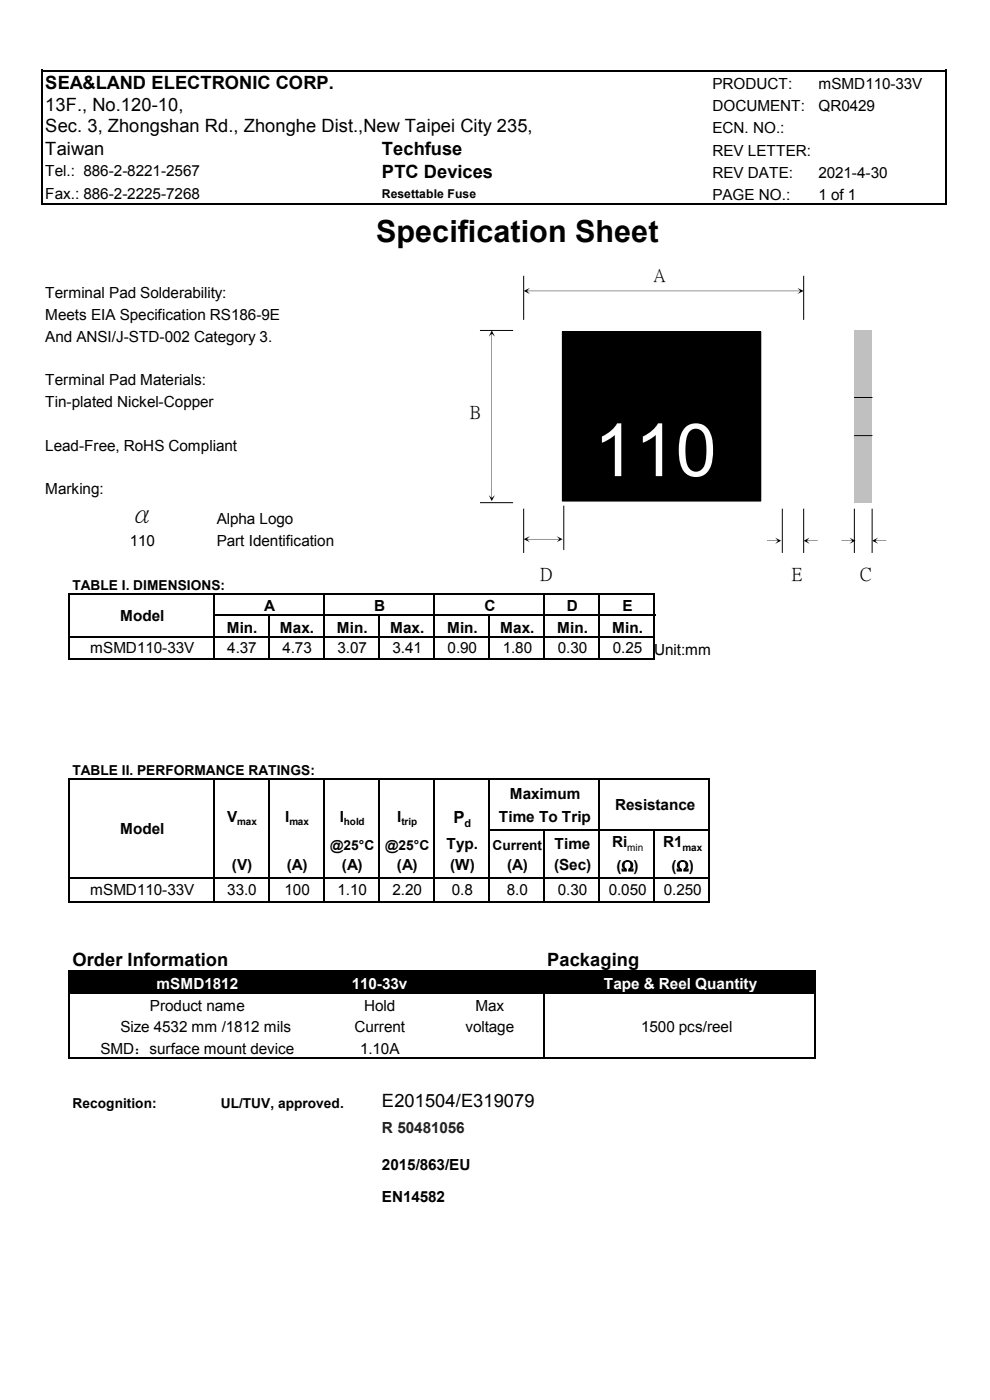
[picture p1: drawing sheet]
<svg xmlns="http://www.w3.org/2000/svg" width="210mm" height="297mm" viewBox="0 0 210 297" stroke-linecap="round" stroke-linejoin="round" font-family="sans-serif">
<g fill="#000">
<path d="M14.8 206.1h54.1v4.7h-54.1z" fill-rule="evenodd"/>
<path d="M68.8 206.1h23.4v4.7h-23.4z" fill-rule="evenodd"/>
<path d="M92.2 206.1h23.4v4.7h-23.4z" fill-rule="evenodd"/>
<path d="M115.5 206.1h57.6v4.7h-57.6z" fill-rule="evenodd"/>
</g>
<g fill="#fff">
<path d="M14.8 229.2h30.7v6.8h-30.7z" fill-rule="evenodd"/>
<path d="M45.4 229.2h11.8v6.8h-11.8z" fill-rule="evenodd"/>
<path d="M57.1 229.2h11.8v6.8h-11.8z" fill-rule="evenodd"/>
<path d="M68.8 229.2h11.8v6.8h-11.8z" fill-rule="evenodd"/>
<path d="M80.5 229.2h11.7v6.8h-11.7z" fill-rule="evenodd"/>
<path d="M92.2 229.2h11.7v6.8h-11.7z" fill-rule="evenodd"/>
<path d="M103.8 229.2h11.8v6.8h-11.8z" fill-rule="evenodd"/>
<path d="M115.5 229.2h11.8v6.8h-11.8z" fill-rule="evenodd"/>
<path d="M127.2 229.2h11.8v6.8h-11.8z" fill-rule="evenodd"/>
<path d="M14.8 235.9h30.7v6.8h-30.7z" fill-rule="evenodd"/>
<path d="M45.4 235.9h11.8v6.8h-11.8z" fill-rule="evenodd"/>
<path d="M57.1 235.9h11.8v6.8h-11.8z" fill-rule="evenodd"/>
<path d="M68.8 235.9h11.8v6.8h-11.8z" fill-rule="evenodd"/>
<path d="M80.5 235.9h11.7v6.8h-11.7z" fill-rule="evenodd"/>
<path d="M92.2 235.9h11.7v6.8h-11.7z" fill-rule="evenodd"/>
<path d="M103.8 235.9h11.8v6.8h-11.8z" fill-rule="evenodd"/>
<path d="M115.5 235.9h11.8v6.8h-11.8z" fill-rule="evenodd"/>
<path d="M127.2 235.9h11.8v6.8h-11.8z" fill-rule="evenodd"/>
<path d="M14.8 242.6h30.7v6.7h-30.7z" fill-rule="evenodd"/>
<path d="M45.4 242.6h11.8v6.7h-11.8z" fill-rule="evenodd"/>
<path d="M57.1 242.6h11.8v6.7h-11.8z" fill-rule="evenodd"/>
<path d="M68.8 242.6h11.8v6.7h-11.8z" fill-rule="evenodd"/>
<path d="M80.5 242.6h11.7v6.7h-11.7z" fill-rule="evenodd"/>
<path d="M92.2 242.6h11.7v6.7h-11.7z" fill-rule="evenodd"/>
<path d="M103.8 242.6h11.8v6.7h-11.8z" fill-rule="evenodd"/>
<path d="M115.5 242.6h11.8v6.7h-11.8z" fill-rule="evenodd"/>
<path d="M127.2 242.6h11.8v6.7h-11.8z" fill-rule="evenodd"/>
<path d="M14.8 249.3h30.7v6.7h-30.7z" fill-rule="evenodd"/>
<path d="M45.4 249.3h11.8v6.7h-11.8z" fill-rule="evenodd"/>
<path d="M57.1 249.3h11.8v6.7h-11.8z" fill-rule="evenodd"/>
<path d="M68.8 249.3h11.8v6.7h-11.8z" fill-rule="evenodd"/>
<path d="M80.5 249.3h11.7v6.7h-11.7z" fill-rule="evenodd"/>
<path d="M92.2 249.3h11.7v6.7h-11.7z" fill-rule="evenodd"/>
<path d="M103.8 249.3h11.8v6.7h-11.8z" fill-rule="evenodd"/>
<path d="M115.5 249.3h11.8v6.7h-11.8z" fill-rule="evenodd"/>
<path d="M127.2 249.3h11.8v6.7h-11.8z" fill-rule="evenodd"/>
<path d="M14.8 255.9h30.7v4.7h-30.7z" fill-rule="evenodd"/>
<path d="M45.4 255.9h11.8v4.7h-11.8z" fill-rule="evenodd"/>
<path d="M57.1 255.9h11.8v4.7h-11.8z" fill-rule="evenodd"/>
<path d="M68.8 255.9h11.8v4.7h-11.8z" fill-rule="evenodd"/>
<path d="M80.5 255.9h11.7v4.7h-11.7z" fill-rule="evenodd"/>
<path d="M92.2 255.9h11.7v4.7h-11.7z" fill-rule="evenodd"/>
<path d="M103.8 255.9h11.8v4.7h-11.8z" fill-rule="evenodd"/>
<path d="M115.5 255.9h11.8v4.7h-11.8z" fill-rule="evenodd"/>
<path d="M127.2 255.9h11.8v4.7h-11.8z" fill-rule="evenodd"/>
</g>
<g fill="none" stroke="#000" stroke-width=".34">
<path d="M8.8 15h192M9 14.8v28.7M200.6 14.8v28.7M8.8 43.3h192M14.5 125.9h124.5M14.5 135.2h124.5M14.5 139.8h124.5M14.7 125.8v14.2M45.2 130.6h93.8M45.3 125.8v14.2M57 130.4v9.6M68.7 125.8v14.2"/>
<path d="M80.4 130.4v9.6M92.1 125.8v14.2M103.8 130.4v9.6M115.4 125.8v14.2M127.1 125.8v14.2M138.8 125.8v14.2M14.5 165.2h136.2M14.7 165.1v26.3M45.3 165.1v26.3M57 165.1v26.3M68.7 165.1v26.3M80.4 165.1v26.3"/>
<path d="M92.1 165.1v26.3M103.6 176h47.1M103.8 165.1v26.3M115.4 175.9v15.5M127.1 165.1v26.3M138.8 175.9v15.5M150.5 165.1v26.3M14.5 186.2h136.2M14.5 191.3h136.2M14.5 206h158.6M14.5 210.7h158.6M14.7 205.9v18.8"/>
<path d="M115.4 205.9v18.8M172.9 205.9v18.8M14.5 224.5h158.6"/>
</g>
<path d="M111 70.1h59.4v36.2h-59.4z" fill-rule="evenodd" fill="#fff"/>
<path d="M111.1 58.5v9.4M170.5 58.5v9.4M101.8 70.1h7M101.8 106.6h7M111.1 107.9v9.4M119.6 107.3v9.4M165.9 107.9v9.4M170.5 107.9v9.4M185 107.9v9.4" fill="none" stroke="#000" stroke-width=".21"/>
<g fill="#000">
<path d="M104.3 70.1l.7 1.3-.7-.6-.6 .6zM103.7 105l.6 .7 .7-.7-.7 1.3zM104.3 70.8l.1 34.9z"/>
<path d="M111.1 61.7l1.3-.6-.6 .6 .6 .7zM169.2 61.1l1.3 .6-1.3 .7 .6-.7zM111.8 61.7l58 .1z"/>
<path d="M111.1 114.4l1.3-.7-.6 .7 .6 .6zM118.1 113.7l1.2 .7-1.2 .6 .6-.6zM111.8 114.3l6.9 .1z"/>
<path d="M170.5 114.7l1.2-.7-.6 .7 .6 .7zM171.1 114.7l2.4 .1z"/>
</g>
<path d="M181.2 70.1h3.8v36.5h-3.8z" fill-rule="evenodd" fill="#c0c0c0"/>
<path d="M119.3 70.4h42.1v35.9h-42.1zM181.2 84.3h3.8M181.2 92.4h3.8M181.2 107.9v9.4" fill="none" stroke="#000" stroke-width=".21"/>
<g fill="#000">
<path d="M164.4 114l1.3 .7-1.3 .7 .7-.7zM162.7 114.7l2.4 .1z"/>
<path d="M180.2 114l1.3 .7-1.3 .7 .6-.7zM178.5 114.7l2.3 .1z"/>
<path d="M185 114.7l1.3-.7-.7 .7 .7 .7zM185.6 114.7l2.4 .1z"/>
</g>
<path d="M119.2 70.3h42.1v36h-42.1z" fill-rule="evenodd" fill="#000"/>
<text font-size="15.6" fill="#fff" x="126" y="101">110</text>
<text font-size="6.5" x="79.8" y="51.3">Specification Sheet</text>
<text font-size="5.2" x="27.6" y="110.7">α</text>
<g font-size="3.9">
<text x="9.6" y="18.8">SEA&amp;LAND ELECTRONIC CORP.</text>
<text x="9.6" y="23.5">13F., No.120-10,</text>
<text x="9.6" y="28">Sec. 3, Zhongshan Rd., Zhonghe Dist.,New Taipei City 235,</text>
<text x="9.6" y="32.8">Taiwan</text>
<text x="81" y="32.9">Techfuse</text>
<text x="81" y="37.7">PTC Devices</text>
<text x="138.6" y="59.6">A</text>
<text x="99.6" y="88.7">B</text>
<text x="114.6" y="123">D</text>
<text x="167.9" y="123">E</text>
<text x="182.5" y="123">C</text>
<text x="15.4" y="205">Order Information</text>
<text x="116.1" y="205">Packaging</text>
<text x="81" y="234.8">E2015</text>
<text x="92.3" y="234.8">04/E31</text>
<text x="104.7" y="234.8">9079</text>
</g>
<text font-size="3.6" x="96.2" y="174.5">P</text>
<g font-size="3.2">
<text x="151.1" y="19">PRODUCT:</text>
<text x="151.1" y="23.6">DOCUMENT:</text>
<text x="173.6" y="19">mSMD110-33V</text>
<text x="173.6" y="23.6">QR0429</text>
<text x="151.1" y="28.2">ECN. NO.:</text>
<text x="151.1" y="33">REV LETTER:</text>
<text x="9.6" y="37.4">Tel.: 886-2-8221-2567</text>
<text x="151.1" y="37.8">REV DATE:</text>
<text x="173.6" y="37.8">2021-4-30</text>
<text x="9.6" y="42.1">Fax.: 886-2-2225-7268</text>
<text x="151.1" y="42.5">PAGE NO.:</text>
<text x="173.6" y="42.5">1 of 1</text>
<text x="9.6" y="63.3">Terminal Pad Solderability:</text>
<text x="9.6" y="67.9">Meets EIA Specification RS186-9E</text>
<text x="9.6" y="72.5">And ANSI/J-STD-002 Category 3.</text>
<text x="9.6" y="81.7">Terminal Pad Materials:</text>
<text x="9.6" y="86.4">Tin-plated Nickel-Copper</text>
<text x="9.6" y="95.6">Lead-Free, RoHS Compliant</text>
<text x="9.6" y="104.8">Marking:</text>
<text x="46" y="111.3">Alpha Logo</text>
<text x="27.5" y="115.9">110</text>
<text x="46" y="115.9">Part Identification</text>
<text x="25.5" y="131.7">Model</text>
<text x="56" y="129.7">A</text>
<text x="79.4" y="129.7">B</text>
<text x="102.7" y="129.7">C</text>
<text x="120.3" y="129.7">D</text>
<text x="132.1" y="129.7">E</text>
<text x="48.1" y="134.3">Min.</text>
<text x="59.4" y="134.3">Max.</text>
<text x="71.5" y="134.3">Min.</text>
<text x="82.8" y="134.3">Max.</text>
<text x="94.8" y="134.3">Min.</text>
<text x="106.1" y="134.3">Max.</text>
<text x="118.2" y="134.3">Min.</text>
<text x="129.9" y="134.3">Min.</text>
<text x="19.1" y="138.6">mSMD110-33V</text>
<text x="48.2" y="138.6">4.37</text>
<text x="59.9" y="138.6">4.73</text>
<text x="71.6" y="138.6">3.07</text>
<text x="83.3" y="138.6">3.41</text>
<text x="95" y="138.6">0.90</text>
<text x="106.6" y="138.6">1.80</text>
<text x="118.3" y="138.6">0.30</text>
<text x="130" y="138.6">0.25</text>
<text x="138.8" y="138.9">Unit:mm</text>
<text x="108.1" y="169.4">Maximum</text>
<text x="130.5" y="171.8">Resistance</text>
<text x="25.5" y="176.9">Model</text>
<text x="48.2" y="174.3">V</text>
<text x="60.5" y="174.3">I</text>
<text x="72.1" y="174.3">I</text>
<text x="84.2" y="174.3">I</text>
<text x="105.8" y="174.3">Time To Trip</text>
<text x="129.8" y="179.8">Ri</text>
<text x="140.7" y="179.7">R1</text>
<text x="49.2" y="184.7">(V)</text>
<text x="60.8" y="184.7">(A)</text>
<text x="72.5" y="184.7">(A)</text>
<text x="84.2" y="184.7">(A)</text>
<text x="94.7" y="180.2">Typ.</text>
<text x="95.5" y="184.7">(W)</text>
<text x="107.6" y="184.7">(A)</text>
<text x="117.5" y="184.7">(Sec)</text>
<text x="117.6" y="180.2">Time</text>
<text x="130.8" y="184.7">(W)</text>
<text x="142.5" y="184.7">(W)</text>
<text x="19.1" y="189.9">mSMD110-33V</text>
<text x="48.2" y="189.9">33.0</text>
<text x="60.4" y="189.9">100</text>
<text x="71.6" y="189.9">1.10</text>
<text x="83.3" y="189.9">2.20</text>
<text x="95.8" y="189.9">0.8</text>
<text x="107.5" y="189.9">8.0</text>
<text x="118.3" y="189.9">0.30</text>
<text x="129.1" y="189.9">0.050</text>
<text x="140.8" y="189.9">0.250</text>
<text x="31.8" y="214.4">Product name</text>
<text x="77.3" y="214.4">Hold</text>
<text x="100.8" y="214.4">Max</text>
<text x="25.5" y="219">Size 4532 mm /1812 mils</text>
<text x="75.2" y="219">Current</text>
<text x="98.8" y="219">voltage</text>
<text x="136" y="219">1500 pcs/reel</text>
<text x="21.3" y="223.6">SMD：surface mount device</text>
<text x="76.4" y="223.6">1.10A</text>
<text x="81" y="248.3">2015/86</text>
<text x="92.6" y="248.3">3/EU</text>
<text x="81" y="255">EN1458</text>
<text x="92.6" y="255">2</text>
</g>
<g font-size="3.2" fill="#fff">
<text x="33.2" y="209.8">mSMD1812</text>
<text x="74.6" y="209.8">110-33v</text>
<text x="128.1" y="209.8">Tape &amp; Reel Quantity</text>
</g>
<text font-size="3.2" fill="#222" x="81" y="240.3">R 50481056</text>
<g font-size="2.9">
<text x="15.4" y="125.1">TABLE I. DIMENSIONS:</text>
<text x="15.4" y="164.4">TABLE II. PERFORMANCE RATINGS:</text>
<text x="70" y="180.3">@25°C</text>
<text x="81.7" y="180.3">@25°C</text>
<text x="104.5" y="180.3">Current</text>
<text x="15.4" y="235">Recognition:</text>
<text x="46.8" y="235">UL/TUV</text>
<text x="57.4" y="235">, approved.</text>
</g>
<text font-size="2.6" x="81" y="41.9">Resettable Fuse</text>
<text font-size="2.3" x="98.6" y="175.3">d</text>
<g font-size="2.1">
<text x="50.3" y="175">max</text>
<text x="61.4" y="175">max</text>
<text x="72.9" y="175">hold</text>
<text x="85.1" y="175">trip</text>
<text x="133.1" y="180.5">min</text>
<text x="144.8" y="180.5">max</text>
</g>
</svg>
